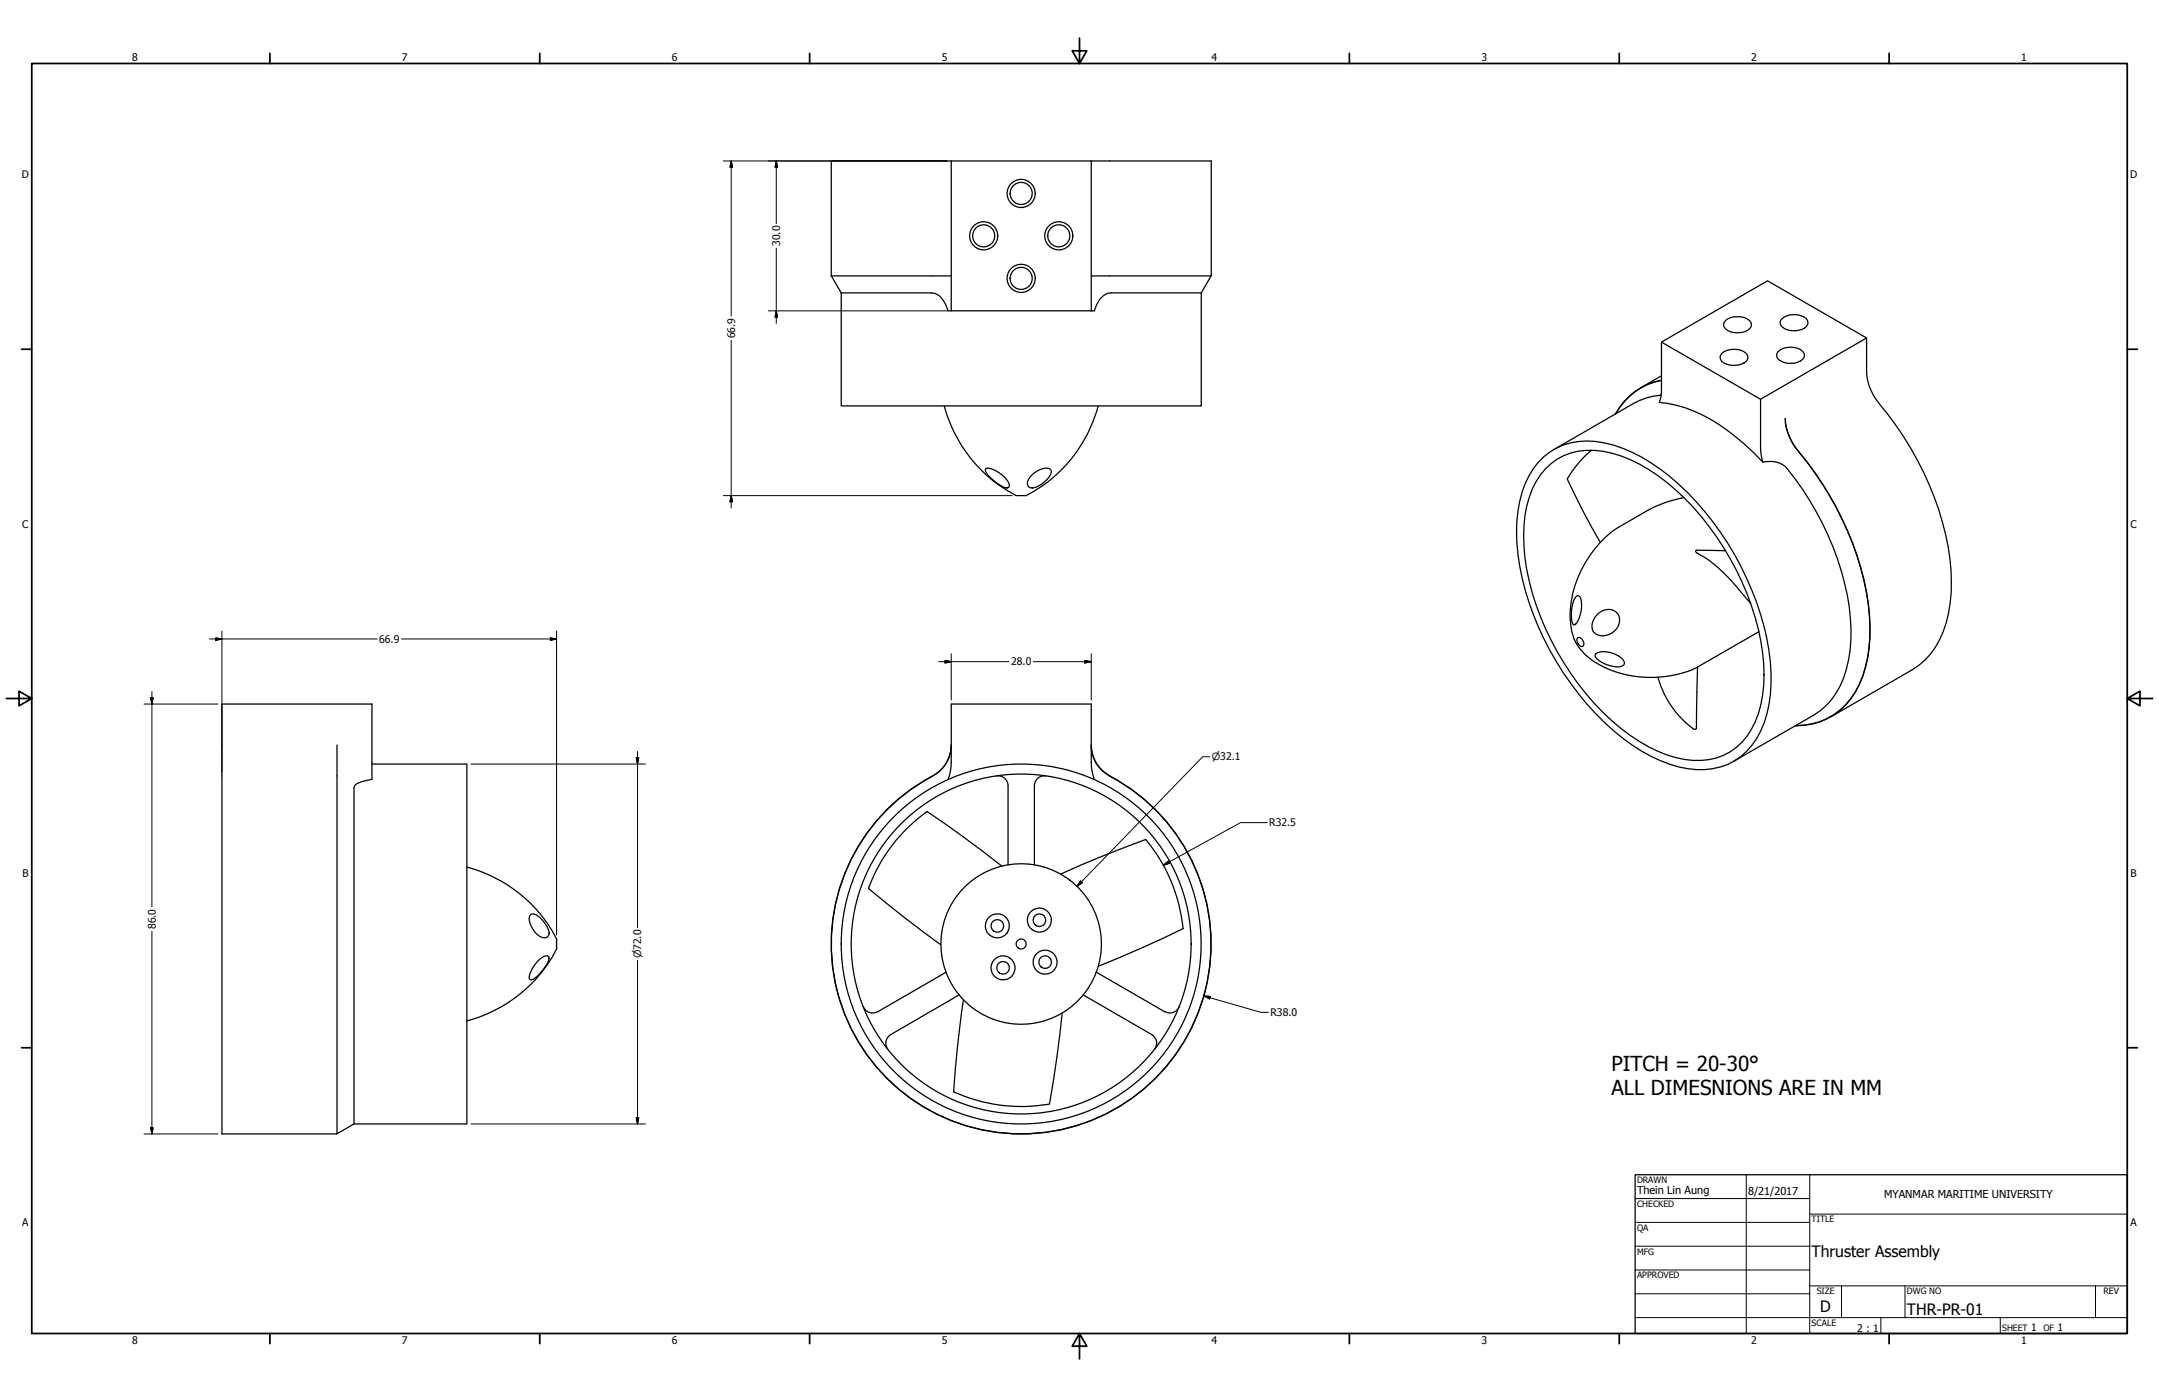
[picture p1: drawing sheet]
<svg xmlns="http://www.w3.org/2000/svg" width="864mm" height="559mm" viewBox="0 0 864 559" stroke-linecap="round" stroke-linejoin="round" font-family="sans-serif">
<!-- layer: Visible (ANSI) -->
<g fill="none" stroke="#000" stroke-width=".51">
<path d="M380.5 64.4h-48v46M436.5 64.4h-56v59.9h56M436.5 64.4h48v46h-48M436.5 64.4v59.9M332.5 110.4h48M332.5 110.4l4 6.8h36.1a6.4 6.4 0 0 1 5.5 4.3l1.1 2.8h1.3M336.5 117.2v45.2h144v-45.2M480.5 117.2h-36.1a7.5 7.5 0 0 0-6.2 5.7l-.4 1.4h-1.3M484.4 110.4l-3.9 6.8M664.6 136.8v19l-.2 2.8-.7 2.4a56.1 56.1 0 0 1 31.2 14.3l6.9 6.1 3.3 3.4M690.2 128.3a8.1 8.1 0 0 1 9.6 0 2.32 2.32 0 0 1-.9 3.9 7.5 7.5 0 0 1-9.3-1.5v-1.7zM712.8 127.4a8.2 8.2 0 0 1 9.7 0 2.72 2.72 0 0 1 .4 2.9 2.72 2.72 0 0 1-2.5 1.6 7.5 7.5 0 0 1-8.2-2v-1.7z"/>
<path d="M746.6 135.2l-39.6-22.9-42.4 24.5 39.6 22.9M746.6 135.2v13.4a21 21 0 0 0 5.3 13.1 123.8 123.8 0 0 1 28.1 61.9 57.8 57.8 0 0 1-4.2 32.4 28.1 28.1 0 0 1-11 12l-32.5 18.8M746.6 135.2l-42.4 24.5M664.5 158.1a26.6 26.6 0 0 0-11 3.3l-32 18.4M664.6 150.3l-8.3 4.8M688.7 141.4a8 8 0 0 1 9.7 0 2.26 2.26 0 0 1-.9 3.8 8.4 8.4 0 0 1-8.8-.6 2.23 2.23 0 0 1 0-3.2zM704.2 159.7v19l.2 3 .7 3.1a9.8 9.8 0 0 1 9.8 2.7 117.4 117.4 0 0 1 24.8 55.3 55.2 55.2 0 0 1-3.7 31.6 27.3 27.3 0 0 1-10.5 11.7l-32 18.4M711.4 140.5a7.9 7.9 0 0 1 9.6 0 2.26 2.26 0 0 1-.8 3.9 7.4 7.4 0 0 1-9.4-1.4l-.2-.9zM377.7 162.4a57.1 57.1 0 0 0 28.8 35.8h4a56.9 56.9 0 0 0 28.8-35.8M646.2 165.5a26.3 26.3 0 0 1 18.4-13.4 26 26 0 0 0-18.5 13.5M714.1 167.4a21.7 21.7 0 0 0 5.8 13.8 120.9 120.9 0 0 1 27.9 65.1 51.8 51.8 0 0 1-5.7 30.6 26.8 26.8 0 0 1-23.9 13.4M714.1 167.4a21 21 0 0 0 5.3 13.1 125.1 125.1 0 0 1 27.9 60.9 58.9 58.9 0 0 1-3.6 32.4 27.1 27.1 0 0 1-25.6 16.5"/>
<path d="M714.1 167.4h.1M394.3 187.6a4.2 4.2 0 0 1 4.3 .9 9.4 9.4 0 0 1 5.1 5.7l-.1 .6a1.74 1.74 0 0 1-2.4 0 17.8 17.8 0 0 1-7-6.3zM412.4 190.3a8 8 0 0 1 7.6-2.7 2.39 2.39 0 0 1-.5 3.4 11 11 0 0 1-6.6 4.2 2.3 2.3 0 0 1-2-1.7 2.3 2.3 0 0 1 1-2.5zM615.3 185a26.3 26.3 0 0 1 26.5-7.8 64.5 64.5 0 0 1 29.6 16.5 116.8 116.8 0 0 1 36.8 71.2 50.3 50.3 0 0 1-5.5 30.5 25.8 25.8 0 0 1-27.6 12.1 61.1 61.1 0 0 1-29.7-15.2 117.3 117.3 0 0 1-38.2-70.6 53.1 53.1 0 0 1 4.4-31.3zM618.2 187.5a24.9 24.9 0 0 1 23.1-7 59.4 59.4 0 0 1 28.9 15.5 111.4 111.4 0 0 1 34.8 65.1 49.6 49.6 0 0 1-4.4 30.6 24.4 24.4 0 0 1-26.8 12.1 59.9 59.9 0 0 1-29-15.4 111.4 111.4 0 0 1-34.8-65.2 55.6 55.6 0 0 1 2.9-27.6l1.5-2.9zM636.6 180.1a41.7 41.7 0 0 0-9.7 11.6 298.9 298.9 0 0 0 13.2 25.3M673.5 199l-8.1 2.3a103.4 103.4 0 0 0-19.5 10.6 43.9 43.9 0 0 0-17.6 37.8 17.8 17.8 0 0 0 4 10.3 26.2 26.2 0 0 0 12.1 8.1 44.2 44.2 0 0 0 34.9-1.5l24.3-13.9M630.5 238.6l.4-.3a2.37 2.37 0 0 1 1.7 2.9 12.6 12.6 0 0 1-2.4 8.5l-.7 .2a11.6 11.6 0 0 1-.2-9zM690.2 220.3l-11.6-.2-.3 .1 .1 .7a65.7 65.7 0 0 1 19.8 18.1l2.1 2.4M631.1 255.1a2.21 2.21 0 0 1 2.1 1.2 2.21 2.21 0 0 1-.2 2.3 2.47 2.47 0 0 1-1.9-3.5zM638.9 245.8a5.2 5.2 0 0 1 8.7 .7 6.5 6.5 0 0 1-2.5 6.5 6.5 6.5 0 0 1-7 .4 4.8 4.8 0 0 1 .1-6.8zM638.4 261.5a9.7 9.7 0 0 1 10.1 1.7 1.78 1.78 0 0 1 1.3 2 1.78 1.78 0 0 1-1.8 1.5 11.5 11.5 0 0 1-10-4.3z"/>
<path d="M679 266.8l-.4 24.6-.9 .3a36.5 36.5 0 0 1-14.5-20.8M134.8 298v155.6h-46v-172h60v30.2l-4.1 .9a3.6 3.6 0 0 0-3.1 2.5v134.4l-6.8 3.9M380.5 298a14 14 0 0 1-7.5 12.4 76 76 0 0 0-23.4 115.2 76 76 0 0 0 117.6 .1 76 76 0 0 0-23.3-115.3M380.5 298.1a14.1 14.1 0 0 1-8.2 12.8 75.9 75.9 0 0 0-22.2 115.2 75.9 75.9 0 0 0 117.4-.7 75.9 75.9 0 0 0-23.6-114.9 13.8 13.8 0 0 1-7.4-12.4M436.5 298a14 14 0 0 0 7.5 12.4M148.8 305.6h38v144h-45.2M379.2 311.8a19.6 19.6 0 0 0 1.3-6.9v-23.3h56v23.3a19.6 19.6 0 0 0 1.3 6.9M398.7 310.4a4 4 0 0 1 4.5 3.9v31.6M418.3 310.4a4 4 0 0 0-4.5 3.9v31.6M186.8 346.8a56.7 56.7 0 0 1 35.8 28.8v4a56.7 56.7 0 0 1-35.8 28.8M400.7 346.5l-14.7-11.3-15.2-10.6a64.9 64.9 0 0 0-23.4 30.8 508.1 508.1 0 0 0 29 22.6M424.2 349.6a493.7 493.7 0 0 1 34.1-13.8 64.7 64.7 0 0 1 14.9 35.7l-16.8 7.8-17 7.2"/>
<path d="M212.4 365.7a3.7 3.7 0 0 1 3.7 1.5 8.8 8.8 0 0 1 3.4 6.8 2.53 2.53 0 0 1-4.1 .2 9.4 9.4 0 0 1-3.6-7.6zM215.4 384.2l1.4-1.2a2.08 2.08 0 0 1 2.7-.2 7.7 7.7 0 0 1-2.7 5.6l-2.7 2.8a1.59 1.59 0 0 1-2.3 .3 10.3 10.3 0 0 1 3.6-7.3zM378.5 388.9l-27.5 15.8a4 4 0 0 1-5.7-2M383.7 398l-27.4 15.8M385.4 399.9l-1.3 9.2a267.4 267.4 0 0 0-2.5 27.7 64.6 64.6 0 0 0 38.2 4.8 501.7 501.7 0 0 0 5.1-36.4M433.3 398l27.4 15.8M438.5 388.9l27.5 15.8a4 4 0 0 0 5.7-2M356.3 413.9a4 4 0 0 0-1.1 5.8M460.7 413.9a4 4 0 0 1 1.1 5.9"/>
<circle cx="408.5" cy="77.4" r="5.6"/>
<circle cx="408.5" cy="77.4" r="4.4"/>
<circle cx="393.5" cy="94.3" r="5.6"/>
<circle cx="393.5" cy="94.3" r="4.4"/>
<circle cx="423.5" cy="94.3" r="5.6"/>
<circle cx="423.5" cy="94.3" r="4.4"/>
<circle cx="408.5" cy="111.3" r="5.6"/>
<circle cx="408.5" cy="111.3" r="4.4"/>
<circle cx="398.9" cy="370.4" r="4.8"/>
<circle cx="398.9" cy="370.4" r="2.51"/>
<circle cx="408.5" cy="377.6" r="68"/>
<circle cx="408.5" cy="377.6" r="32.1"/>
<circle cx="408.5" cy="377.6" r="2"/>
<circle cx="408.5" cy="377.6" r="72"/>
<circle cx="415.8" cy="368" r="4.8"/>
<circle cx="415.8" cy="368.1" r="2.51"/>
<circle cx="401.2" cy="387.2" r="4.8"/>
<circle cx="401.2" cy="387.1" r="2.51"/>
<circle cx="418" cy="384.9" r="4.8"/>
<circle cx="418.1" cy="384.8" r="2.51"/>
</g>
<!-- layer: Border (ANSI) -->
<g fill="none" stroke="#000" stroke-width=".7">
<path d="M431.8 15.2v10.2l-2.9-5.1h5.8l-2.9 5.1M12.7 25.4h838.2v508h-838.2zM107.9 21.3v4.1M215.9 21.3v4.1M323.8 21.3v4.1M539.8 21.3v4.1M647.7 21.3v4.1M755.6 21.3v4.1M8.6 139.7h4.1M850.9 139.7h4.1M2.5 279.4h10.2l-5.1-2.9v5.8l5.1-2.9M850.9 279.4l5.1 2.9v-5.8l-5.1 2.9h10.2"/>
<path d="M8.6 419.1h4.1M850.9 419.1h4.1M107.9 533.4v4.1M215.9 533.4v4.1M323.8 533.4v4.1M431.8 533.4l2.9 5.1h-5.8l2.9-5.1v10.2M539.8 533.4v4.1M647.7 533.4v4.1M755.6 533.4v4.1"/>
</g>
<!-- layer: Title (ANSI) -->
<g fill="none" stroke="#000" stroke-width=".4">
<path d="M654 479.4h69.9M698.5 469.9v63.5M723.9 469.9v63.5M654 488.9h69.9M654 498.5h69.9M723.9 485.6h127M654 508h69.9M654 517.5h69.9M723.9 514.3h127M736.6 514.3v12.7M762 514.3v12.7M838.2 514.3v12.7"/>
<path d="M654 527h196.9M752.3 527v6.4M800.1 527v6.4"/>
</g>
<path d="M654 469.9h196.9v63.5h-196.9z" fill="none" stroke="#000" stroke-width=".51"/>
<!-- layer: Dimension (ANSI) -->
<g fill="none" stroke="#000" stroke-width=".4">
<path d="M289.3 64.4h89.6M292.5 64.4l.5 2.5h-1zM292.5 64.4v62M310.5 64.4l.5 2.5h-1zM310.5 64.4v25.1M310.5 99.3v30M292.5 136.1v67.1M307.3 124.3h71.6M310.5 124.3l.5 2.6h-1zM289.3 198.2h115.6M292.5 198.2l.5 2.5h-1zM83.8 255.6h67.1"/>
<path d="M86.3 255.1l2.5 .5-2.5 .5zM88.8 252.4v56.4M160.6 255.6h62M220.2 255.1l2.4 .5-2.4 .5zM222.6 252.4v121.6M60.3 279.1h1l-.5 2.5zM60.8 276.6v86.1M375.5 264.7h28.1M378 264.2l2.5 .5-2.5 .5zM380.5 261.5v18.5M413.3 264.7h23.2M434 264.2l2.5 .5-2.5 .5z"/>
<path d="M436.5 261.5v18.5M57.6 281.6h29.6M188.4 305.6h69.8M254.5 303.1h1l-.5 2.5zM255 300.6v70.4M483.9 302.7h-2.8l-50.3 51.8M506.9 329.1h-10.7l-30.9 17M432.2 352.4l.7 .7-2.1 1.4zM465.3 346.1l2-1.6 .5 .8zM60.8 372.5v81.1M255 384.2v65.4M481.6 398.4l2.5 .2-.2 1z"/>
<path d="M481.6 398.4l22.8 6.5h3M57.6 453.6h29.6M60.3 451.1h1l-.5 2.5zM188.4 449.6h69.8M254.5 447.1h1l-.5 2.5z"/>
</g>
<g fill="#000" stroke="#000" stroke-width=".4">
<path d="M292.5 64.4l.5 2.5zM292.5 64.4l.5 2.5h-1zM310.5 64.4l.5 2.5zM310.5 64.4l.5 2.5h-1zM310.5 124.3l.5 2.6zM310.5 124.3l.5 2.6h-1zM292.5 198.2l.5 2.5zM292.5 198.2l.5 2.5h-1zM86.3 256.1l2.5-.5zM86.3 255.1l2.5 .5-2.5 .5zM220.2 256.1l2.4-.5zM220.2 255.1l2.4 .5-2.4 .5z"/>
<path d="M60.3 279.1l.5 2.5zM60.3 279.1h1l-.5 2.5zM378 265.2l2.5-.5zM378 264.2l2.5 .5-2.5 .5zM434 265.2l2.5-.5zM434 264.2l2.5 .5-2.5 .5zM254.5 303.1l.5 2.5zM254.5 303.1h1l-.5 2.5zM432.2 352.4l-1.4 2.1zM432.2 352.4l.7 .7-2.1 1.4zM465.3 346.1l2-1.6zM465.3 346.1l2-1.6 .5 .8z"/>
<path d="M481.6 398.4l2.5 .2zM481.6 398.4l2.5 .2-.2 1zM60.3 451.1l.5 2.5zM60.3 451.1h1l-.5 2.5zM254.5 447.1l.5 2.5zM254.5 447.1h1l-.5 2.5z"/>
</g>
<g font-size="8.3">
<text x="644.6" y="428.2">PITCH = 20-30°</text>
<text x="644.6" y="438.1">ALL DIMESNIONS ARE IN MM</text>
</g>
<g font-size="6.3">
<text x="724.7" y="502.9">Thruster Assembly</text>
<text x="728.1" y="524.9">D</text>
<text x="762.8" y="526.2">THR-PR-01</text>
</g>
<g font-size="4.4">
<text x="654.8" y="477.8">Thein Lin Aung</text>
<text x="699.3" y="478">8/21/2017</text>
<text x="753.6" y="479.4">MYANMAR MARITIME UNIVERSITY</text>
</g>
<g font-size="4.2">
<text x="52.8" y="24.4">8</text>
<text x="160.8" y="24.4">7</text>
<text x="268.7" y="24.4">6</text>
<text x="376.7" y="24.4">5</text>
<text x="484.6" y="24.4">4</text>
<text x="592.6" y="24.4">3</text>
<text x="700.5" y="24.4">2</text>
<text x="808.5" y="24.4">1</text>
<text x="8.8" y="71.4">D</text>
<text x="852" y="71.4">D</text>
<text x="312" y="98.4" transform="rotate(-90 312 98.4)">30.0</text>
<text x="294" y="135.4" transform="rotate(-90 294 135.4)">66.9</text>
<text x="8.9" y="211.1">C</text>
<text x="852.2" y="211.1">C</text>
<text x="151.6" y="257.1">66.9</text>
<text x="404.4" y="266.2">28.0</text>
<text x="507.7" y="330.6">R32.5</text>
<text x="9" y="350.8">B</text>
<text x="852.2" y="350.8">B</text>
<text x="62.3" y="371.7" transform="rotate(-90 62.3 371.7)">86.0</text>
<text x="508.2" y="406.5">R38.0</text>
<text x="8.9" y="490.5">A</text>
<text x="852.2" y="490.5">A</text>
<text x="742.9" y="532.6">2 : 1</text>
<text x="812.4" y="532.6">1</text>
<text x="823" y="532.6">1</text>
<text x="52.8" y="537.5">8</text>
<text x="160.8" y="537.5">7</text>
<text x="268.7" y="537.5">6</text>
<text x="376.7" y="537.5">5</text>
<text x="484.6" y="537.5">4</text>
<text x="592.6" y="537.5">3</text>
<text x="700.5" y="537.5">2</text>
<text x="808.5" y="537.5">1</text>
</g>
<g font-size="4">
<text x="484.7" y="304.2">⌀32.1</text>
<text x="256.5" y="383.3" transform="rotate(-90 256.5 383.3)">⌀72.0</text>
</g>
<g font-size="3.5">
<text x="654.8" y="473.2">DRAWN</text>
<text x="654.8" y="482.8">CHECKED</text>
<text x="724.7" y="488.9">TITLE</text>
<text x="654.8" y="492.3">QA</text>
<text x="654.8" y="501.8">MFG</text>
<text x="654.8" y="511.4">APPROVED</text>
<text x="726.7" y="517.7">SIZE</text>
<text x="762.8" y="517.7">DWG NO</text>
<text x="841.4" y="517.7">REV</text>
<text x="724.7" y="530.4">SCALE</text>
<text x="800.9" y="532.6">SHEET</text>
<text x="817.4" y="532.6">OF</text>
</g>
</svg>
